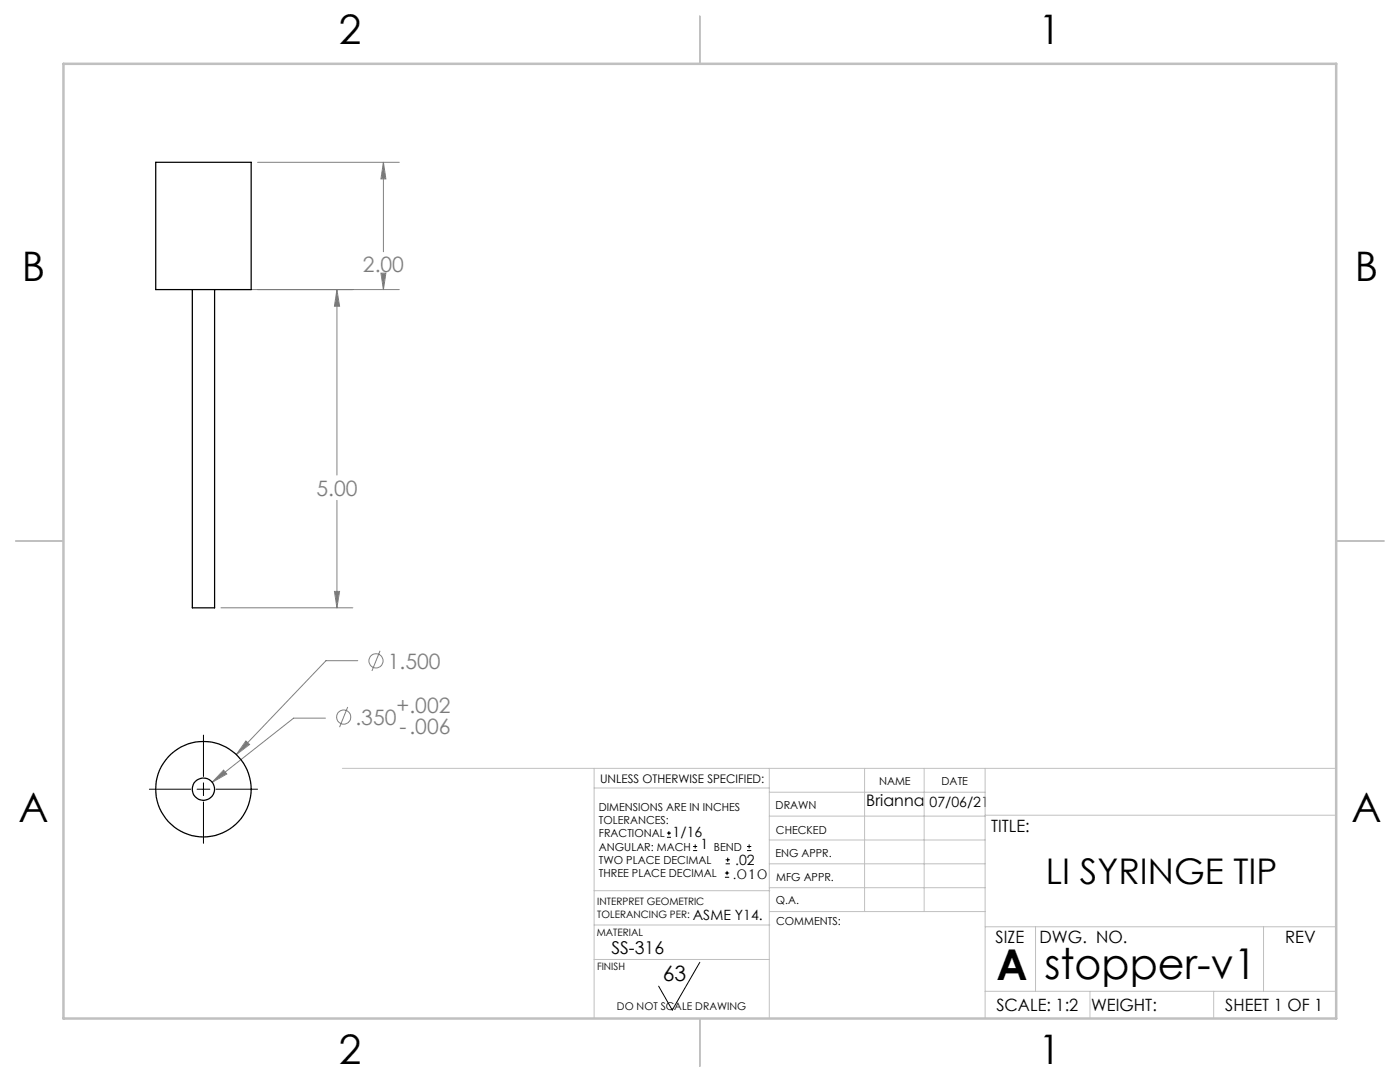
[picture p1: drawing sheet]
<svg xmlns="http://www.w3.org/2000/svg" width="279mm" height="216mm" viewBox="0 0 279 216" stroke-linecap="round" stroke-linejoin="round" font-family="sans-serif">
<g fill="none" stroke="#808080" stroke-width=".2">
<path d="M51.4 32.4h28.3M76.5 32.4v17.8M76.5 32.4l.5 3.3h-1zM44.1 57.8h35.6M67.2 57.8v37M67.2 57.8l.6 3.3h-1.1zM76 54.5h1l-.5 3.3zM76.5 55.3v2.5M67.2 99.8v21.5M66.7 118h1.1l-.6 3.3zM44.1 121.3h26.3M71.4 131.8h-6.3l-17.9 18.8"/>
<path d="M75.8 129.9l-1.6 4M44.6 153.7l.7 .7-3 1.7zM49.1 147.8l.7 .8-2.6 2zM64.9 143.3h-6.3l-16.3 12.8M69.4 141.1l-1.6 4"/>
<circle cx="75" cy="131.9" r="1.42"/>
<circle cx="68.6" cy="143.1" r="1.41"/>
</g>
<g fill="none" stroke="#000" stroke-width=".2">
<path d="M29.8 157.5h8.3M39.3 157.5h2.6M40.6 146.7v8.2M40.6 156.2v2.5M43.1 157.5h8.3M40.6 160v8.3M133.1 167.1h.8M133.1 166.2h.8M133.5 165.8v.9M138.3 169.7h.8M138.3 168.9h.8M138.7 168.5v.8"/>
<path d="M144.7 175h.8M144.7 174.2h.8M144.8 172.4h.9M144.8 171.6h.9M145.1 173.8v.8M145.2 171.1v.9M149.1 169.7h.8M149.1 168.9h.8M149.5 168.5v.8M139.7 192l-5.5 9.5-2.8-4.7"/>
</g>
<g fill="none" stroke="#c0c0c0" stroke-width=".2">
<path d="M68.3 153.3h198.4M118.6 153.3v49.9M118.6 157.2h34.9M153.5 153.3v49.9M153.5 158.1h43.1M172.5 153.3v28.6M184.4 153.3v28.6M196.6 153.3v49.9M118.6 177.7h35M153.5 167.6h43.1M153.5 162.8h43.1M153.5 172.4h43.1"/>
<path d="M153.5 177.1h43.1M196.6 162.7h70.1M118.6 191.5h34.9M118.6 184.6h35M153.6 181.9h43M196.6 197.8h70.1M196.6 184.9h70.1M206.7 184.9v12.9M217.5 197.8v5.4M242.2 197.8v5.4M252.2 184.9v12.9"/>
</g>
<path d="M139.7 3.2v9.5M3.1 107.9h9.6M266.7 107.9h9.5M139.7 203.2v9.6" fill="none" stroke="#c0c0c0" stroke-width=".25"/>
<path d="M12.7 12.7h254v190.5h-254z" fill="none" stroke="#c0c0c0" stroke-width=".5"/>
<path d="M66.7 118h1.1l-.6 3.3zM67.2 57.8l.6 3.3h-1.1zM76 54.5h1l-.5 3.3zM76.5 32.4l.5 3.3h-1zM49.1 147.8l-1.9 2.8 2.6-2zM44.6 153.7l-2.3 2.4 3-1.7z" fill="#808080"/>
<g fill="none" stroke="#000" stroke-width=".25">
<path d="M31.1 32.4h19v25.4h-19zM38.4 57.8v63.5h4.4v-63.5"/>
<circle cx="40.6" cy="157.5" r="2.23"/>
<circle cx="40.6" cy="157.5" r="9.5"/>
</g>
<g font-size="8.5">
<text x="198.9" y="195.5">A</text>
<text x="208.4" y="195.4">stopper-v1</text>
</g>
<g font-size="8.1">
<text x="67.6" y="8.9">2</text>
<text x="207.3" y="8.9">1</text>
<text x="4.4" y="56.2">B</text>
<text x="270.4" y="56.2">B</text>
<text x="3.7" y="164.1">A</text>
<text x="269.7" y="164.1">A</text>
<text x="67.6" y="212.4">2</text>
<text x="207.3" y="212.4">1</text>
</g>
<text font-size="7.1" x="208.7" y="176.4">LI SYRINGE TIP</text>
<g font-size="4.2" fill="#808080">
<text x="72.4" y="54.3">2.00</text>
<text x="63.2" y="98.9">5.00</text>
<text x="77.4" y="133.4">1.500</text>
<text x="79.2" y="142.3">+.002</text>
<text x="70.9" y="144.6">.350</text>
<text x="79.7" y="146.5">-.006</text>
</g>
<text font-size="4.2" x="132.3" y="195.8">63</text>
<text font-size="3.5" x="122" y="190.3">SS-316</text>
<g font-size="3.4">
<text x="197.8" y="166">TITLE:</text>
<text x="198.7" y="188.1">SIZE</text>
<text x="207.5" y="188.1">DWG. NO.</text>
<text x="256.5" y="188.2">REV</text>
<text x="198.8" y="201.7">SCALE: 1:2</text>
<text x="217.7" y="201.8">WEIGHT:</text>
<text x="244.5" y="201.7">SHEET 1 OF 1</text>
</g>
<text font-size="3.2" x="172.9" y="160.8">Brianna</text>
<g font-size="2.8">
<text x="185.5" y="161">07/06/21</text>
<text x="134.2" y="166.9">1/16</text>
<text x="139.8" y="169.4">1</text>
<text x="146.7" y="172.6">.02</text>
<text x="146.2" y="175.3">.010</text>
<text x="138.3" y="183.5">ASME Y14.</text>
</g>
<text font-size="2.4" x="119.8" y="156.2">UNLESS OTHERWISE SPECIFIED:</text>
<g font-size="2.2">
<text x="119.5" y="161.8">DIMENSIONS ARE IN INCHES</text>
<text x="154.8" y="161.4">DRAWN</text>
<text x="175.4" y="156.6">NAME</text>
<text x="187.9" y="156.7">DATE</text>
<text x="119.5" y="164.4">TOLERANCES:</text>
<text x="119.5" y="167.1">FRACTIONAL</text>
<text x="154.9" y="166.3">CHECKED</text>
<text x="119.5" y="169.7">ANGULAR: MACH</text>
<text x="119.5" y="172.4">TWO PLACE DECIMAL</text>
<text x="142.5" y="169.7">BEND</text>
<text x="154.8" y="171">ENG APPR.</text>
<text x="119.5" y="175">THREE PLACE DECIMAL</text>
<text x="154.9" y="175.7">MFG APPR.</text>
<text x="154.9" y="180.4">Q.A.</text>
<text x="154.9" y="184.6">COMMENTS:</text>
</g>
<text font-size="2.1" x="123.1" y="201.6">DO NOT SCALE DRAWING</text>
<g font-size="2">
<text x="119.2" y="180.6">INTERPRET GEOMETRIC</text>
<text x="119.2" y="183.1">TOLERANCING PER:</text>
<text x="119.1" y="186.7">MATERIAL</text>
<text x="119.1" y="193.5">FINISH</text>
</g>
</svg>
